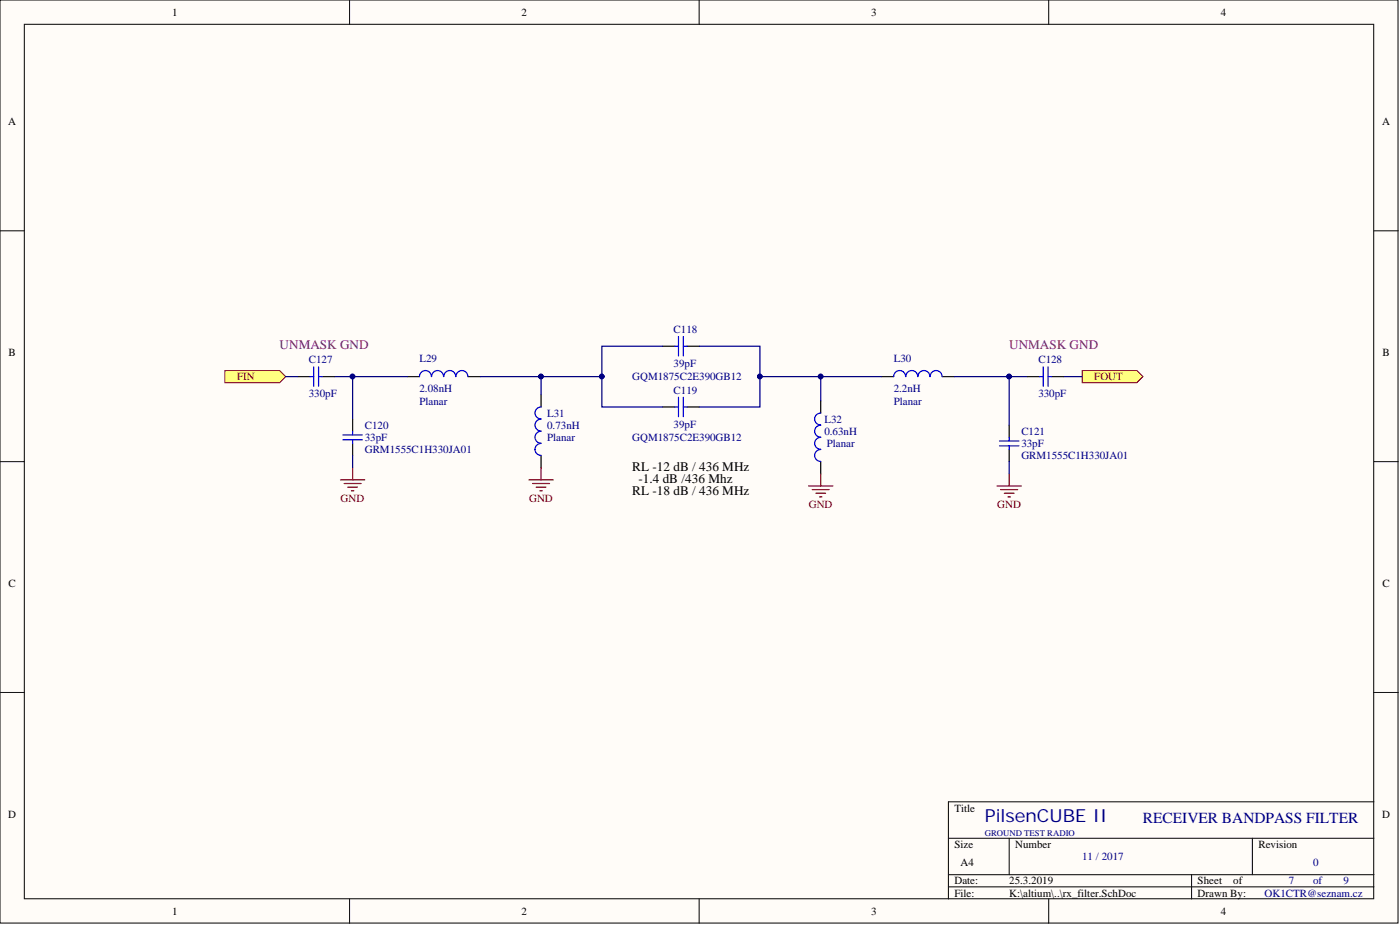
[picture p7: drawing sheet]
<svg xmlns="http://www.w3.org/2000/svg" width="292mm" height="193mm" viewBox="0 0 292 193" stroke-linecap="round" stroke-linejoin="round" font-family="sans-serif">
<g fill="#fffcf8" stroke="#000" stroke-width=".21">
<path d="M0 0h291.7v192.6h-291.7z"/>
<path d="M5.1 5.1h281.5v182.4h-281.5z"/>
</g>
<g fill="none" stroke="#000" stroke-width=".21">
<path d="M72.9 0v5.1M145.9 0v5.1M218.8 0v5.1M0 48.2h5.1M286.7 48.2h5M0 96.3h5.1M286.7 96.3h5M0 144.5h5.1M286.7 144.5h5M197.9 174.9h88.8M210.6 174.9v7.6M261.3 174.9v7.6"/>
<path d="M286.7 167.3h-88.8v20.2M72.9 187.5v5.1M145.9 187.5v5.1M197.9 182.5h88.8M197.9 185h88.8M218.8 187.5v5.1M248.6 182.5v5"/>
</g>
<g fill="none" stroke="#000" stroke-width=".25">
<path d="M85 78.6h2.5M97.7 78.6h2.5M138.3 72.2h2.5M143.3 72.2h2.6M183.9 78.6h2.6M196.6 78.6h2.5M73.6 87.4v2.6M73.6 92.5v2.5M112.9 82.4v2.5M112.9 95v2.6M138.3 84.9h2.5M143.3 84.9h2.6"/>
<path d="M171.2 83.6v2.6M171.2 96.3v2.5M210.6 88.7v2.5M210.6 93.8v2.5"/>
</g>
<g fill="none" stroke="#00f" stroke-width=".25">
<path d="M90 78.6a1.24 1.24 0 0 0-1.2-1.3 1.24 1.24 0 0 0-1.3 1.3M92.5 78.6a1.24 1.24 0 0 0-1.2-1.3 1.24 1.24 0 0 0-1.2 1.3M95.1 78.6a1.24 1.24 0 0 0-1.3-1.3 1.24 1.24 0 0 0-1.2 1.3M97.6 78.6a1.24 1.24 0 0 0-1.2-1.3 1.24 1.24 0 0 0-1.3 1.3M140.8 72.2h.8M141.6 70.2v4.1M142.6 70.2v4.1M142.6 72.2h.7M188.9 78.6a1.24 1.24 0 0 0-1.2-1.3 1.24 1.24 0 0 0-1.2 1.3M191.5 78.6a1.24 1.24 0 0 0-1.3-1.3 1.24 1.24 0 0 0-1.2 1.3M194 78.6a1.24 1.24 0 0 0-1.2-1.3 1.24 1.24 0 0 0-1.3 1.3M196.6 78.6a1.24 1.24 0 0 0-1.3-1.3 1.24 1.24 0 0 0-1.2 1.3"/>
<path d="M71.5 90.7h4.1M71.5 91.7h4.1M73.6 90v.7M73.6 91.7v.8M112.9 92.5a1.24 1.24 0 0 0-1.3 1.2 1.24 1.24 0 0 0 1.3 1.3M112.9 90a1.24 1.24 0 0 0-1.3 1.2 1.24 1.24 0 0 0 1.3 1.3M112.9 87.4a1.24 1.24 0 0 0-1.3 1.3 1.24 1.24 0 0 0 1.3 1.2M112.9 84.9a1.24 1.24 0 0 0-1.3 1.2 1.24 1.24 0 0 0 1.3 1.3M140.8 84.9h.8M141.6 82.9v4M142.6 82.9v4M142.6 84.9h.7"/>
<path d="M171.2 93.8a1.24 1.24 0 0 0-1.2 1.2 1.24 1.24 0 0 0 1.2 1.3M171.2 91.2a1.24 1.24 0 0 0-1.2 1.3 1.24 1.24 0 0 0 1.2 1.2M171.2 88.7a1.24 1.24 0 0 0-1.2 1.2 1.24 1.24 0 0 0 1.2 1.3M171.2 86.2a1.24 1.24 0 0 0-1.2 1.2 1.24 1.24 0 0 0 1.2 1.3M208.5 92h4.1M208.5 93h4.1M210.6 91.2v.8M210.6 93v.8"/>
</g>
<path d="M69.8 78.6h15.2M73.6 78.6v8.8M100.2 78.6h25.4M112.9 78.6v3.8M138.3 72.2h-12.7v12.7h12.7M145.9 72.2h12.7v12.7h-12.7M158.6 78.6h25.3M171.2 78.6v5M199.1 78.6h15.3M210.6 78.6v10.1M73.6 95v2.6M210.6 96.3v2.5" fill="none" stroke="#000080" stroke-width=".25"/>
<g fill="#000080" stroke="#000080" stroke-width=".21">
<circle cx="158.5" cy="78.5" r=".48"/>
<circle cx="125.5" cy="78.5" r=".48"/>
<circle cx="112.9" cy="78.5" r=".48"/>
<circle cx="171.2" cy="78.5" r=".48"/>
<circle cx="73.5" cy="78.5" r=".48"/>
<circle cx="210.5" cy="78.5" r=".48"/>
</g>
<g fill="none" stroke="#800000" stroke-width=".25">
<path d="M73.6 97.6v2.5M112.9 97.6v2.5M171.2 98.8v2.6M210.6 98.8v2.6M71 100.1h5.1M71.8 100.9h3.5M72.6 101.6h2M73.3 102.4h.5M110.4 100.1h5M111.1 100.9h3.6M111.9 101.6h2M112.6 102.4h.5"/>
<path d="M168.7 101.4h5.1M169.5 102.1h3.5M170.2 102.9h2.1M171 103.7h.5M208 101.4h5.1M208.8 102.1h3.5M209.5 102.9h2.1M210.3 103.7h.5"/>
</g>
<g fill="#ffff80" stroke="#800000" stroke-width=".21">
<path d="M46.9 77.3h11.4l1.3 1.3-1.3 1.2h-11.4z" fill-rule="evenodd"/>
<path d="M225.8 77.3h11.4l1.3 1.3-1.3 1.2h-11.4z" fill-rule="evenodd"/>
</g>
<path d="M62.2 78.6h2.5M67.2 78.6h2.6M214.4 78.6h2.5M219.4 78.6h2.6" fill="none" stroke="#000" stroke-width=".25"/>
<path d="M64.7 78.6h.8M65.5 76.5v4.1M66.5 76.5v4.1M66.5 78.6h.7M216.9 78.6h.8M217.7 76.5v4.1M218.7 78.6h.7M218.7 76.5v4.1" fill="none" stroke="#00f" stroke-width=".25"/>
<path d="M59.6 78.6h2.6M222 78.6h3.8" fill="none" stroke="#000080" stroke-width=".25"/>
<text font-size="3.8" fill="#000080" x="205.5" y="171.5">PilsenCUBE II</text>
<text font-size="3.2" fill="#000080" x="238.5" y="171.7">RECEIVER BANDPASS FILTER</text>
<g font-size="2.7" fill="#800080">
<text x="58.3" y="72.9">UNMASK GND</text>
<text x="210.6" y="72.9">UNMASK GND</text>
</g>
<g font-size="2.7">
<text x="131.9" y="98.3">RL -12 dB / 436 MHz</text>
<text x="133.2" y="100.8">-1.4 dB /436 Mhz</text>
<text x="131.9" y="103.3">RL -18 dB / 436 MHz</text>
</g>
<g font-size="2.3">
<text x="35.9" y="3.3">1</text>
<text x="108.8" y="3.3">2</text>
<text x="181.8" y="3.3">3</text>
<text x="254.7" y="3.3">4</text>
<text x="1.7" y="26.1">A</text>
<text x="288.4" y="26.1">A</text>
<text x="1.8" y="74.3">B</text>
<text x="288.4" y="74.3">B</text>
<text x="1.8" y="122.4">C</text>
<text x="288.4" y="122.4">C</text>
<text x="1.7" y="170.6">D</text>
<text x="199.1" y="169.3">Title</text>
<text x="288.4" y="170.6">D</text>
<text x="199.1" y="176.9">Size</text>
<text x="211.8" y="176.9">Number</text>
<text x="262.6" y="176.9">Revision</text>
<text x="199.1" y="184.5">Date:</text>
<text x="200.4" y="180.7">A4</text>
<text x="210.6" y="184.5">25.3.2019</text>
<text x="249.9" y="184.5">Sheet</text>
<text x="257.3" y="184.5">of</text>
<text x="35.9" y="190.8">1</text>
<text x="108.8" y="190.8">2</text>
<text x="181.8" y="190.8">3</text>
<text x="199.1" y="187">File:</text>
<text x="210.6" y="187">K:\altium\..\rx_filter.SchDoc</text>
<text x="249.9" y="187">Drawn By:</text>
<text x="254.7" y="190.8">4</text>
</g>
<g font-size="2.3" fill="#000080">
<text x="140.5" y="69.4">C118</text>
<text x="64.4" y="75.8">C127</text>
<text x="87.5" y="75.5">L29</text>
<text x="140.5" y="76.5">39pF</text>
<text x="186.5" y="75.5">L30</text>
<text x="216.6" y="75.8">C128</text>
<text x="64.4" y="82.9">330pF</text>
<text x="87.5" y="81.9">2.08nH</text>
<text x="131.9" y="79.3">GQM1875C2E390GB12</text>
<text x="140.5" y="82.1">C119</text>
<text x="186.5" y="81.9">2.2nH</text>
<text x="216.6" y="82.9">330pF</text>
<text x="76.1" y="89.5">C120</text>
<text x="87.5" y="84.4">Planar</text>
<text x="114.2" y="89.5">0.73nH</text>
<text x="114.2" y="86.9">L31</text>
<text x="140.5" y="89.2">39pF</text>
<text x="172" y="88.2">L32</text>
<text x="186.5" y="84.4">Planar</text>
<text x="76.1" y="92">33pF</text>
<text x="76.1" y="94.5">GRM1555C1H330JA01</text>
<text x="114.2" y="92">Planar</text>
<text x="131.9" y="92">GQM1875C2E390GB12</text>
<text x="172" y="90.7">0.63nH</text>
<text x="172.5" y="93.3">Planar</text>
<text x="213.1" y="93.3">33pF</text>
<text x="213.1" y="95.8">GRM1555C1H330JA01</text>
<text x="213.1" y="90.7">C121</text>
<text x="225.8" y="179.4">11 / 2017</text>
<text x="268.9" y="184.5">7</text>
<text x="274" y="180.7">0</text>
<text x="274" y="184.5">of</text>
<text x="280.3" y="184.5">9</text>
<text x="263.8" y="187">OK1CTR@seznam.cz</text>
</g>
<g font-size="2.3" fill="#800000">
<text x="49.5" y="79.3">FIN</text>
<text x="228.3" y="79.3">FOUT</text>
<text x="71.1" y="104.7">GND</text>
<text x="110.4" y="104.7">GND</text>
<text x="168.7" y="105.9">GND</text>
<text x="208.1" y="105.9">GND</text>
</g>
<text font-size="1.8" fill="#000080" x="205.5" y="174.5">GROUND TEST RADIO</text>
</svg>
